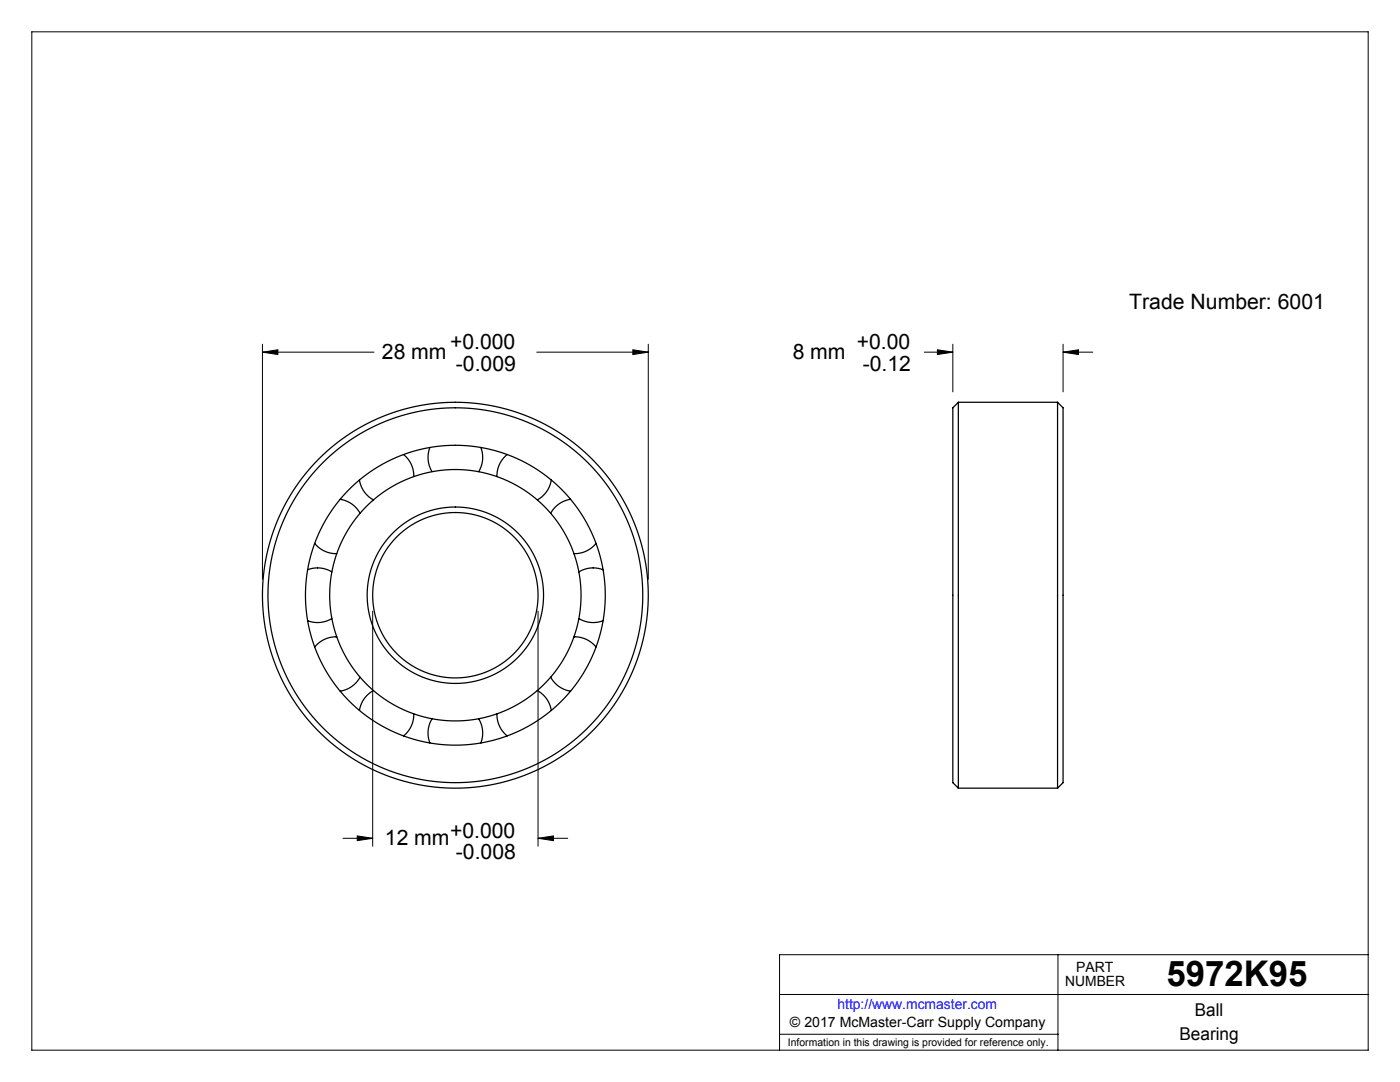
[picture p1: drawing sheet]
<svg xmlns="http://www.w3.org/2000/svg" width="279mm" height="216mm" viewBox="0 0 279 216" stroke-linecap="round" stroke-linejoin="round" font-family="sans-serif">
<g fill="none" stroke="#000" stroke-width=".2">
<path d="M6.3 6.3h266.8v203.2h-266.8zM52.4 70.3l3.1-.5v.9zM52.4 68.7v46.9M52.4 70.3h22.2M107.1 70.3h22.3M126.3 69.8l3.1 .5-3.1 .4zM129.4 68.7v46.9M184.5 70.3h5.7M187.1 69.8l3.1 .5-3.1 .4zM190.2 68.7v9.5M212.2 70.3l3-.5v.9zM212.2 70.3h5.9"/>
<path d="M212.2 68.7v9.5M74.4 121.9v47M107.4 121.9v47M68.5 167.3h5.9M71.3 166.8l3.1 .5-3.1 .4zM107.4 167.3l3.1-.5v.9zM107.4 167.3h5.9M155.6 198.4h117.5M211.1 190.5v19M273.1 190.5h-117.5v19M155.6 206.4h55.5"/>
</g>
<path d="M107.4 167.3l3.1-.5v.9zM71.3 166.8l3.1 .5-3.1 .4zM52.4 70.3l3.1-.5v.9zM126.3 69.8l3.1 .5-3.1 .4zM187.1 69.8l3.1 .5-3.1 .4zM212.2 70.3l3-.5v.9z" fill="#000"/>
<g fill="none" stroke="#000" stroke-width=".25">
<path d="M67.9 99.6a5.5 5.5 0 0 1 4 2.8M71.7 95.8a5.5 5.5 0 0 0 2.8 3.9M80.5 90.7a5.5 5.5 0 0 1 2.1 4.4M85.8 89.3a5.5 5.5 0 0 0 .4 4.8M96 89.3a5.5 5.5 0 0 1-.5 4.8M101.2 90.7a5.5 5.5 0 0 0-2 4.4M110 95.8a5.5 5.5 0 0 1-2.8 3.9M113.9 99.6a5.5 5.5 0 0 0-4 2.8M191.3 80.3v77M191.3 80.3l-1.1 1.1v74.8l1.1 1.1M191.3 80.3h19.8M211.1 80.3l1.1 1.1v74.8l-1.1 1.1"/>
<path d="M211.1 80.3v77M61.4 113.7a5.5 5.5 0 0 1 4.8 .4M62.8 108.4a5.5 5.5 0 0 0 4.4 2.1M119 108.4a5.5 5.5 0 0 1-4.5 2.1M120.4 113.7a5.5 5.5 0 0 0-4.9 .4M66.2 123.4a5.5 5.5 0 0 1-4.8 .5M67.2 127.1a5.5 5.5 0 0 0-4.4 2M71.9 135.1a5.5 5.5 0 0 1-4 2.8M74.5 137.8a5.5 5.5 0 0 0-2.8 4M107.2 137.8a5.5 5.5 0 0 1 2.8 4M109.9 135.1a5.5 5.5 0 0 0 4 2.8M114.5 127.1a5.5 5.5 0 0 1 4.5 2"/>
<path d="M115.5 123.4a5.5 5.5 0 0 0 4.9 .5M82.6 142.4a5.5 5.5 0 0 1-2.1 4.4M86.2 143.4a5.5 5.5 0 0 0-.4 4.9M95.5 143.4a5.5 5.5 0 0 1 .5 4.9M99.2 142.4a5.5 5.5 0 0 0 2 4.4M191.3 157.3h19.8"/>
<circle cx="90.9" cy="118.8" r="38.5"/>
<circle cx="90.9" cy="118.8" r="16.5"/>
<circle cx="90.9" cy="118.8" r="37.4"/>
<circle cx="90.9" cy="118.8" r="25.1"/>
<circle cx="90.9" cy="118.8" r="17.6"/>
<circle cx="90.9" cy="118.8" r="29.9"/>
</g>
<text font-size="7.1" x="232.8" y="196.8">5972K95</text>
<g font-size="4.2">
<text x="225.4" y="61.6">Trade Number: 6001</text>
<text x="76.2" y="71.7">28 mm</text>
<text x="89.8" y="69.7">+0.000</text>
<text x="158.2" y="71.7">8 mm</text>
<text x="171" y="69.7">+0.00</text>
<text x="91" y="74">-0.009</text>
<text x="172.2" y="74">-0.12</text>
<text x="89.8" y="167.2">+0.000</text>
<text x="76.8" y="168.7">12 mm</text>
<text x="91" y="171.5">-0.008</text>
</g>
<g font-size="3.5">
<text x="238.5" y="202.8">Ball</text>
<text x="235.4" y="207.5">Bearing</text>
</g>
<g font-size="2.8">
<text x="212.6" y="196.8">NUMBER</text>
<text x="214.8" y="194">PART</text>
<text x="157.7" y="205">© 2017 McMaster-Carr Supply Company</text>
</g>
<text font-size="2.8" fill="#00f" x="167.1" y="201.4">http://www.mcmaster.com</text>
<text font-size="2.1" x="157.3" y="208.6">Information in this drawing is provided for reference only.</text>
</svg>
